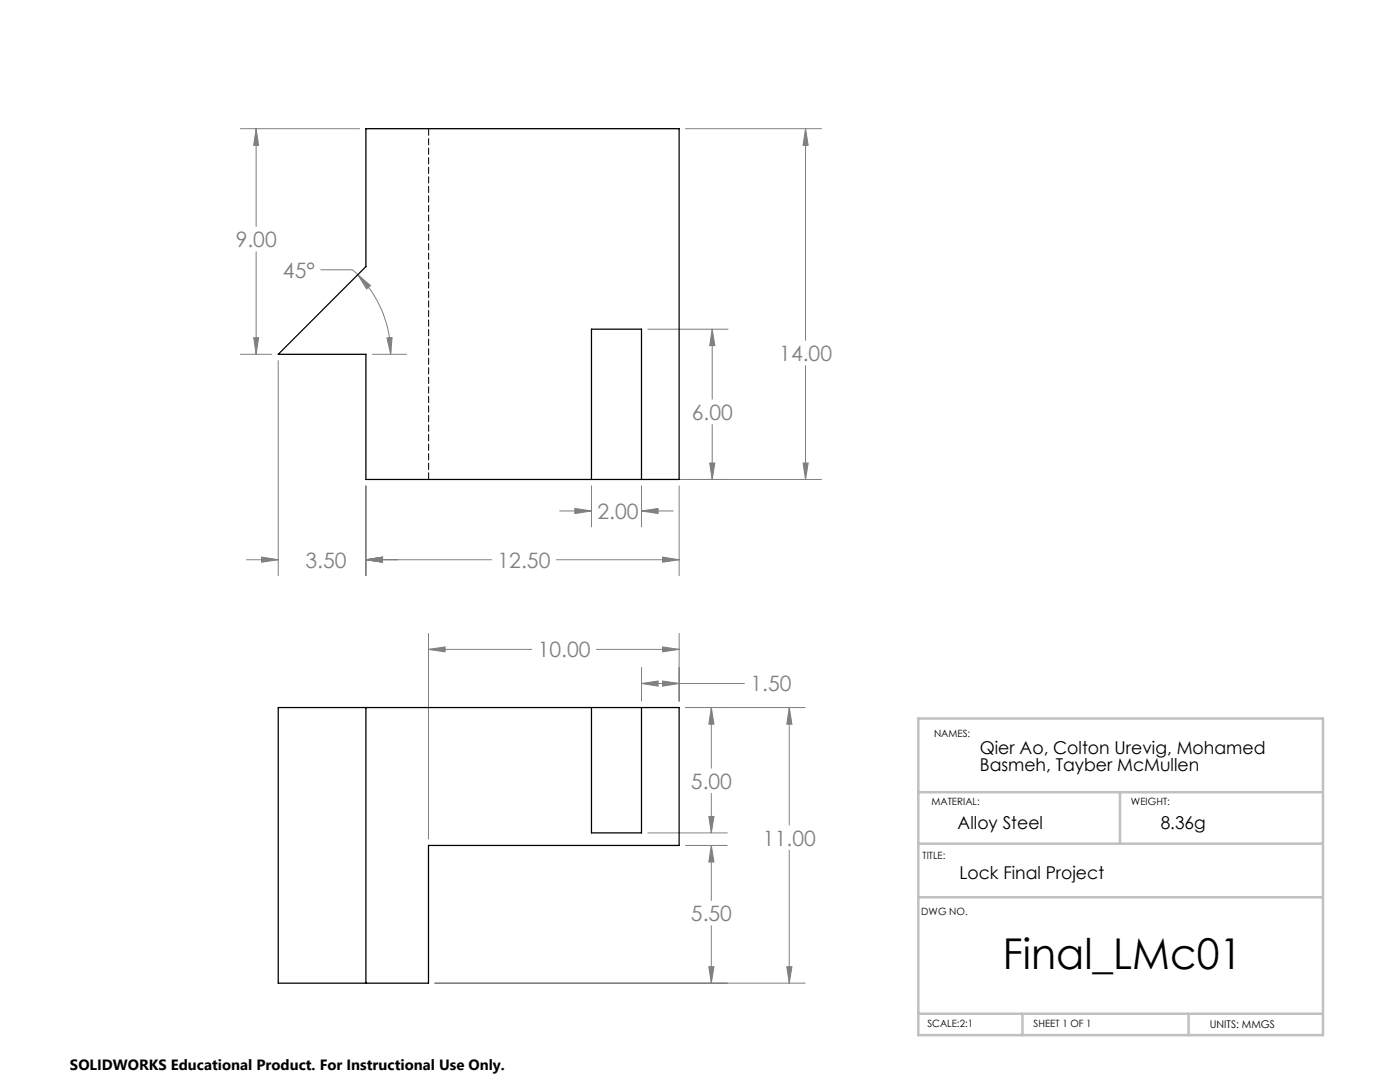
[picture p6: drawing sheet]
<svg xmlns="http://www.w3.org/2000/svg" width="279mm" height="216mm" viewBox="0 0 279 216" stroke-linecap="round" stroke-linejoin="round" font-family="sans-serif">
<g fill="none" stroke="#808080" stroke-width=".2">
<path d="M47.9 25.7h23.9M51.1 25.7l.5 3.3h-1zM51.1 25.7v19.5M136.8 25.7h27.1M160.8 25.7l.5 3.3h-1zM160.8 25.7v42.2M51.1 50.2v20.5M64 53.8h6.3l1.1 1M71.4 54.8l2.5 2.2-.7 .6zM71.4 54.8a22.3 22.3 0 0 1 6.6 15.9M47.9 70.7h6.4M50.6 67.4h1l-.5 3.3z"/>
<path d="M55.5 72v42.9M74.3 70.7h6.8M77.2 67.4l1-.1-.2 3.4zM129.3 65.7h16M142.1 65.7l.6 3.3h-1.1zM142.1 65.7v14M160.8 73v22.7M73 96.9v18M118 96.9v8.2M128 96.9v8.2M129.3 95.7h34.6M135.5 96.9v18"/>
<path d="M141.6 92.4h1.1l-.6 3.3zM142.1 84.7v11M160.3 92.4h1l-.5 3.3zM49.2 111.7h6.3M52.2 111.2l3.3 .5-3.3 .5zM73 111.7l3.3-.5v1zM73 111.7h25.1M111 111.7h24.5M111.7 102h6.3M114.7 101.5l3.3 .5-3.3 .5zM128 102l3.3-.5v1zM128 102h6.4"/>
<path d="M132.2 111.2l3.3 .5-3.3 .5zM85.5 129.6l3.3-.5v1zM85.5 126.4v41M85.5 129.6h20.6M119 129.6h16.5M128 136.4l3.3-.5v1zM128 133.2v6.7M128 136.4h20.6M132.2 135.9l3.3 .5-3.3 .5zM132.2 129.1l3.3 .5-3.3 .5zM135.5 126.4v13.5M136.8 141.2h23.9"/>
<path d="M142 141.2l.5 3.3h-1zM142 141.2v12.1M142 158.3v7.9M157.5 141.2l.5 3.3h-1zM157.5 141.2v23.4M129.3 166.2h15.8M136.8 168.7h8.3M141.5 162.9h1l-.5 3.3zM142 168.7l.5 3.3h-1zM142 168.7v11M157.5 169.7v26.5M86.8 196.2h73.9"/>
<path d="M141.5 192.9h1l-.5 3.3zM142 184.7v11.5M157 192.9h1l-.5 3.3z"/>
</g>
<path d="M183.3 143.4h80.7v63.2h-80.7zM183.3 158.1h80.5M223.5 158.1v10.2M183.3 168.3h80.5M183.3 179h80.7M183.3 202.3h80.7M204 202.3v4.3M237.2 202.3v4.3" fill="none" stroke="#c0c0c0" stroke-width=".5"/>
<path d="M52.2 111.2l3.3 .5-3.3 .5zM73 111.7l3.3-.5v1zM73 111.7l3.3-.5v1zM132.2 111.2l3.3 .5-3.3 .5zM114.7 101.5l3.3 .5-3.3 .5zM128 102l3.3-.5v1zM142.1 65.7l.6 3.3h-1.1zM141.6 92.4h1.1l-.6 3.3zM160.8 25.7l.5 3.3h-1zM160.3 92.4h1l-.5 3.3zM77.2 67.4l1-.1-.2 3.4zM71.4 54.8l2.5 2.2-.7 .6zM50.6 67.4h1l-.5 3.3zM51.1 25.7l.5 3.3h-1zM141.5 192.9h1l-.5 3.3zM142 168.7l.5 3.3h-1zM142 141.2l.5 3.3h-1zM141.5 162.9h1l-.5 3.3zM128 136.4l3.3-.5v1zM132.2 135.9l3.3 .5-3.3 .5zM157.5 141.2l.5 3.3h-1zM157 192.9h1l-.5 3.3zM85.5 129.6l3.3-.5v1zM132.2 129.1l3.3 .5-3.3 .5z" fill="#808080"/>
<path d="M73 25.7h62.5v70h-62.5v-25h-17.5l17.5-17.5zM118 95.7v-30h10v30M55.5 141.2h80v27.5h-50v27.5h-30zM73 141.2v55M118 141.2v25h10v-25" fill="none" stroke="#000" stroke-width=".25"/>
<path d="M85.5 95.7v-70" fill="none" stroke="#000" stroke-width=".2" stroke-dasharray="1.3 .6" stroke-dashoffset="-.1"/>
<text font-size="8.5" x="200.2" y="193.3">Final_LMc01</text>
<g font-size="4.2" fill="#808080">
<text x="47" y="49.3">9.00</text>
<text x="56.5" y="55.4">45°</text>
<text x="155.5" y="72">14.00</text>
<text x="138.1" y="83.7">6.00</text>
<text x="119.2" y="103.5">2.00</text>
<text x="61" y="113.3">3.50</text>
<text x="99.3" y="113.3">12.50</text>
<text x="107.3" y="131.2">10.00</text>
<text x="149.8" y="138">1.50</text>
<text x="137.9" y="157.4">5.00</text>
<text x="152.3" y="168.7">11.00</text>
<text x="137.9" y="183.8">5.50</text>
</g>
<g font-size="3.5">
<text x="195.5" y="150.4">Qier Ao, Colton Urevig, Mohamed</text>
<text x="195.5" y="153.9">Basmeh, Tayber McMullen</text>
<text x="191.1" y="165.5">Alloy Steel</text>
<text x="231.6" y="165.5">8.36g</text>
<text x="191.5" y="175.3">Lock Final Project</text>
</g>
<text font-size="3" x="14" y="213.5">SOLIDWORKS Educational Product. For Instructional Use Only.</text>
<text font-size="2.1" x="241.4" y="205">UNITS: MMGS</text>
<g font-size="2">
<text x="186.4" y="147.1">NAMES:</text>
<text x="185.9" y="160.7">MATERIAL:</text>
<text x="225.7" y="160.7">WEIGHT:</text>
<text x="184.1" y="171.5">TITLE:</text>
<text x="183.9" y="182.6">DWG NO.</text>
<text x="185.1" y="205">SCALE:2:1</text>
<text x="206.3" y="205">SHEET 1 OF 1</text>
</g>
</svg>
